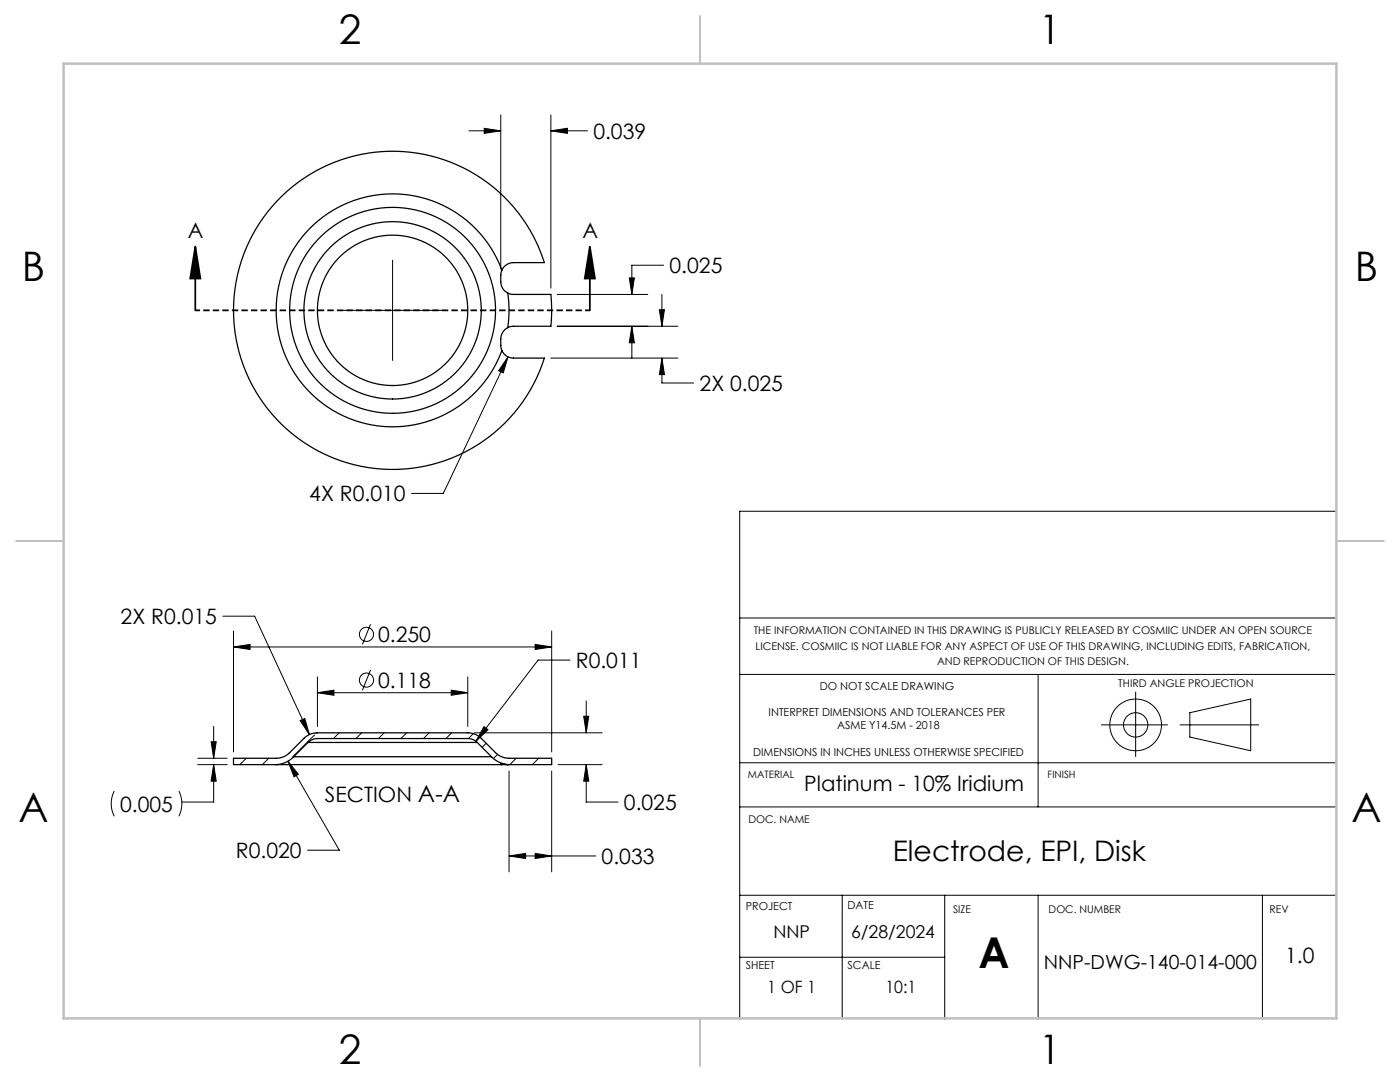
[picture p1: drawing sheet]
<svg xmlns="http://www.w3.org/2000/svg" width="279mm" height="216mm" viewBox="0 0 279 216" stroke-linecap="round" stroke-linejoin="round" font-family="sans-serif">
<g fill="none" stroke="#000" stroke-width=".25">
<path d="M100.2 53.9a5.7 5.7 0 0 0 .1 3.7l1 .9M100.2 53.9a23.2 23.2 0 0 0-35.8-10.6 23.2 23.2 0 0 0 0 37.3 23.2 23.2 0 0 0 35.8-10.6M100.2 53.9a2.54 2.54 0 0 1 2.3-1.5h6.1a31.7 31.7 0 0 0-48.8-16.2 31.7 31.7 0 0 0 0 51.5 31.7 31.7 0 0 0 48.8-16.2h-6.1a2.54 2.54 0 0 1-2.3-1.5M101.3 58.5a23.2 23.2 0 0 1 0 6.9M101.3 58.5l1 .2 7.6 .1a31.7 31.7 0 0 1 0 6.3h-7.6l-1 .3M101.3 65.4a2.7 2.7 0 0 0-1.4 2.8l.1 1.2 .2 .6M55.1 152.6h-8.5v-1.3h8.5a3.8 3.8 0 0 0 2.7-1.1l2.9-2.9a3.8 3.8 0 0 1 2.6-1.1h30.1a3.8 3.8 0 0 1 2.6 1.1l2.9 2.9a3.8 3.8 0 0 0 2.7 1.1h8.5v1.3h-8.5M55.1 152.6h45.1M58.6 151a5.1 5.1 0 0 1-3.5 1.6M58.6 151h39.5M61.5 148.1a2.67 2.67 0 0 1 1.8-.7h30.1a2.67 2.67 0 0 1 1.8 .7M61.5 148.1h33.7"/>
<path d="M61.5 148.1l-2.9 2.9M95.2 148.1l2.9 2.9M98.1 151a5.1 5.1 0 0 0 3.5 1.6M100.2 152.6l-.3-.1 1.4 .1M100.2 152.6h1.1M101.3 152.6h.3"/>
<circle cx="78.4" cy="61.9" r="15"/>
<circle cx="78.4" cy="61.9" r="17.7"/>
<circle cx="78.4" cy="61.9" r="20.5"/>
</g>
<g fill="none" stroke="#000" stroke-width=".2">
<path d="M93.6 26.1h6.3M96.6 25.6l3.3 .5-3.3 .5zM99.9 22.9v30.8M109.9 26.1l3.3-.5v1zM109.9 22.9v34.6M109.9 26.1h7.3M78.4 51.9v20M111.2 58.8h18.1M125.6 55.4h1l-.5 3.4zM132.1 58.8v6.3M132.4 52.9h-6.3v5.9M68.4 61.9h20"/>
<path d="M101.4 71.2l-1 3.2-.9-.4zM101.4 71.2l-12.9 27.3h-6.4M109.9 71.5h25.4M111.2 65.1h24.1M126.1 65.1l.5 3.3h-1zM126.1 65.1v6.4M131.6 61.8h1l-.5 3.3zM132.1 71.5l.5 3.3h-1zM132.1 71.5v4.9h6.3M266.7 102h-119.1v101.4M44.5 123h6.3l10.9 23.6M46.6 129.1l3.3-.5v1z"/>
<path d="M46.6 125.9v24.1M46.6 129.1h63.5M63.3 138.2l3.3-.5v1zM63.3 135v10M63.3 138.2h30.1M73.9 124.6l-1.6 4M73.9 133.7l-1.6 4M90.1 137.7l3.3 .5-3.3 .5zM93.4 135v10M106.8 128.6l3.3 .5-3.3 .5zM110.1 125.9v24.1M113.7 131.7h-6.3l-12.4 16.2"/>
<path d="M117 139.9v6.3M147.6 123.3h119.1M147.6 134.6h119.1M207.2 134.6v26.4M226.6 138.1v12.9M22.8 157.8a5.6 5.6 0 0 0 0 5.1M35.7 157.8a5.6 5.6 0 0 1 0 5.1M39.5 151.3h5.8M39.5 152.6h5.8M42.1 148h1.1l-.6 3.3zM42.6 152.6l.6 3.3h-1.1zM42.6 152.6v7.4h-6.3"/>
<path d="M42.6 145v6.3M49.1 151.3l-1.2 1.3M53.6 151.3l-1.2 1.3M57.5 151.9l2.1 2.6-.9 .5zM57.5 151.9l10.2 17.8h-6.3M59.9 143.8l.9-.4 .9 3.2zM62.8 146.7l-4.4 4.3M63.2 146.2l-.2 .2M67.7 146.2l-1.2 1.2M72.2 146.2l-1.2 1.2M76.7 146.2l-1.2 1.2M81.2 146.2l-1.2 1.2"/>
<path d="M85.6 146.2l-1.1 1.2M90.1 146.2l-1.1 1.2M94.5 146.4l-1 1M94.6 146.2h25.6M96.6 145l.8 .6-2.4 2.3zM97 148.3l-.8 .8M99.3 150.5l-.8 .9M101.6 153.8v20.2M103 151.3l-1.2 1.3M107.5 151.3l-1.3 1.3M110.1 153.8v20.2M111.4 152.6h8.8"/>
<path d="M116.5 142.9h1l-.5 3.3zM117 152.6l.5 3.3h-1zM117 152.6v7.4h6.3M147.6 152.2h119.1M219.8 144.6h13.2M235.5 144.6h15.7M237.5 142.2l12.1-2.7v10.3l-12.1-2.7zM101.6 170.8l3.3-.5v1zM101.6 170.8h17.3M106.8 170.3l3.3 .5-3.3 .5zM147.6 161h119.1M147.6 178.6h119.1"/>
<path d="M168.1 178.6v24.8M188.5 178.6v24.8M207.2 178.6v24.8M251.9 178.6v24.8M147.6 191h40.9"/>
<circle cx="73.1" cy="126.6" r="1.41"/>
<circle cx="73.1" cy="135.7" r="1.41"/>
<circle cx="226.6" cy="144.6" r="2.43"/>
<circle cx="226.6" cy="144.6" r="5.2"/>
</g>
<path d="M39 49.2l1 6.4h-2zM39 49.2v12.7M117.7 49.2l1 6.4h-2zM117.7 49.2v12.7" fill="none" stroke="#000" stroke-width=".35"/>
<path d="M117.7 61.9h-78.7" fill="none" stroke="#000" stroke-width=".35" stroke-dasharray="1.3 .6" stroke-dashoffset=".3" stroke-linecap="butt"/>
<path d="M139.7 3.2v9.5M3.2 107.9h9.5M266.7 107.9h9.5M139.7 203.2v9.5" fill="none" stroke="#c0c0c0" stroke-width=".25"/>
<path d="M12.7 12.7h254v190.5h-254z" fill="none" stroke="#c0c0c0" stroke-width=".5"/>
<g fill="#000">
<path d="M117.7 49.2l1 6.4h-2zM39 49.2l1 6.4h-2z"/>
<path d="M101.4 71.2l-1.9 2.8 .9 .4zM109.9 26.1l3.3-.5v1zM96.6 25.6l3.3 .5-3.3 .5zM125.6 55.4h1l-.5 3.4zM126.1 65.1l.5 3.3h-1zM131.6 61.8h1l-.5 3.3zM132.1 71.5l.5 3.3h-1zM42.1 148h1.1l-.6 3.3zM42.6 152.6l.6 3.3h-1.1zM46.6 129.1l3.3-.5v1zM106.8 128.6l3.3 .5-3.3 .5zM116.5 142.9h1l-.5 3.3zM117 152.6l.5 3.3h-1zM59.9 143.8l1.8 2.8-.9-3.2zM57.5 151.9l1.2 3.1 .9-.5zM96.6 145l-1.6 2.9 2.4-2.3zM101.6 170.8l3.3-.5v1zM106.8 170.3l3.3 .5-3.3 .5z"/>
<path d="M90.1 137.7l3.3 .5-3.3 .5zM63.3 138.2l3.3-.5v1z"/>
</g>
<text font-size="8.5" x="195.3" y="193.2">A</text>
<g font-size="8.1">
<text x="67.6" y="8.9">2</text>
<text x="207.3" y="8.9">1</text>
<text x="4.4" y="56.1">B</text>
<text x="270.4" y="56.1">B</text>
<text x="3.7" y="164.1">A</text>
<text x="269.7" y="164.1">A</text>
<text x="67.6" y="212.4">2</text>
<text x="207.3" y="212.4">1</text>
</g>
<text font-size="5.6" x="178.2" y="171.9">Electrode, EPI, Disk</text>
<g font-size="4.2">
<text x="118.4" y="27.7">0.039</text>
<text x="37.5" y="47.5">A</text>
<text x="116.2" y="47.5">A</text>
<text x="133.6" y="54.5">0.025</text>
<text x="139.6" y="78">2X 0.025</text>
<text x="61.7" y="100.1">4X R0.010</text>
<text x="24.1" y="124.6">2X R0.015</text>
<text x="75.5" y="128.1">0.250</text>
<text x="75.5" y="137.3">0.118</text>
<text x="114.9" y="133.3">R0.011</text>
<text x="24" y="162">0.005</text>
<text x="64.8" y="160">SECTION A-A</text>
<text x="124.5" y="161.6">0.025</text>
<text x="160.5" y="157.8">Platinum - 10% Iridium</text>
<text x="47.1" y="171.3">R0.020</text>
<text x="120.1" y="172.4">0.033</text>
<text x="256.5" y="192.2">1.0</text>
</g>
<text font-size="3.9" x="208.3" y="193.3">NNP-DWG-140-014-000</text>
<g font-size="3.5">
<text x="154.4" y="187.2">NNP</text>
<text x="169.8" y="187.2">6/28/2024</text>
</g>
<g font-size="3.4">
<text x="153.1" y="198.2">1 OF 1</text>
<text x="176.7" y="198.2">10:1</text>
</g>
<g font-size="2.2">
<text x="163.6" y="137.6">DO NOT SCALE DRAWING</text>
<text x="153.4" y="142.9">INTERPRET DIMENSIONS AND TOLERANCES PER</text>
<text x="167.1" y="145.6">ASME Y14.5M - 2018</text>
<text x="150.3" y="150.9">DIMENSIONS IN INCHES UNLESS OTHERWISE SPECIFIED</text>
<text x="148.8" y="181.7">PROJECT</text>
<text x="169.1" y="181.4">DATE</text>
<text x="148.8" y="193.3">SHEET</text>
<text x="169.1" y="193.3">SCALE</text>
</g>
<g font-size="2.1">
<text x="150.4" y="126.6">THE INFORMATION CONTAINED IN THIS DRAWING IS PUBLICLY RELEASED BY COSMIIC UNDER AN OPEN SOURCE</text>
<text x="150.8" y="129.7">LICENSE. COSMIIC IS NOT LIABLE FOR ANY ASPECT OF USE OF THIS DRAWING, INCLUDING EDITS, FABRICATION,</text>
<text x="187" y="132.8">AND REPRODUCTION OF THIS DESIGN.</text>
<text x="223.2" y="137.2">THIRD ANGLE PROJECTION</text>
<text x="149.4" y="164.2">DOC. NAME</text>
<text x="190.2" y="182.2">SIZE</text>
<text x="209.3" y="182.2">DOC. NUMBER</text>
<text x="253.4" y="182.2">REV</text>
</g>
<g font-size="2">
<text x="149.3" y="155.3">MATERIAL</text>
<text x="209.1" y="155.3">FINISH</text>
</g>
</svg>
